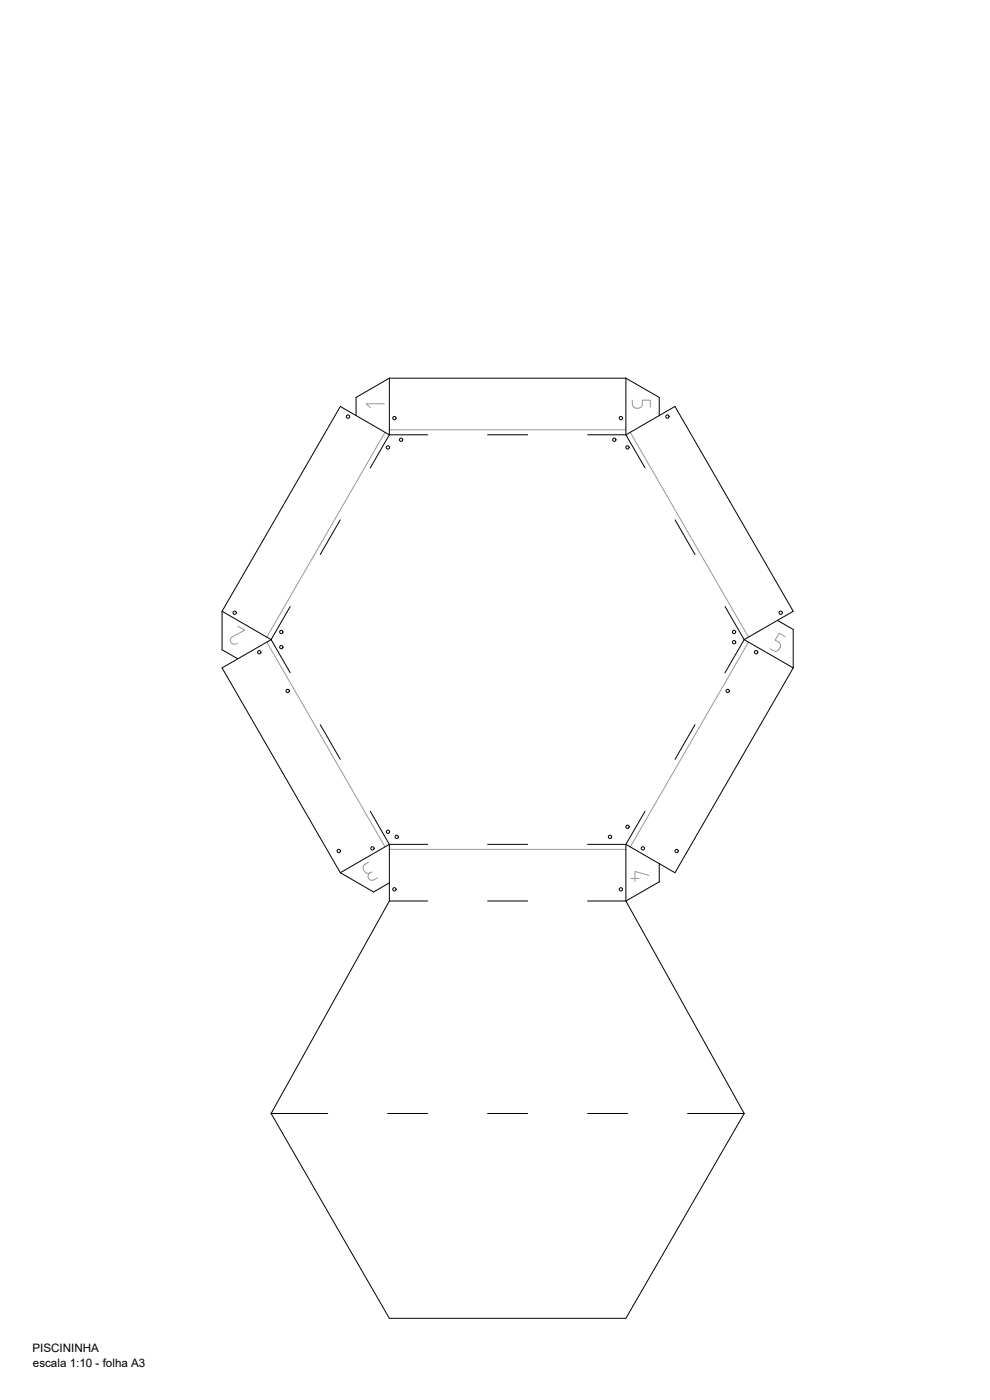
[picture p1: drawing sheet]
<svg xmlns="http://www.w3.org/2000/svg" width="297mm" height="420mm" viewBox="0 0 297 420" stroke-linecap="round" stroke-linejoin="round" font-family="sans-serif">
<!-- layer: 4. DOBRAS -->
<g fill="none" stroke="#000" stroke-width=".3">
<path d="M116.8 113.5v17M187.8 113.5v17M116.8 130.5l-5.7 9.9M116.8 130.5h11.5M146.3 130.5h12M176.3 130.5h11.5M187.8 130.5l5.7 9.9M102.1 156l-6 10.4M202.5 156l6 10.4M66.6 183.5l14.7 8.5M81.3 192l5.8 9.9M87.1 182l-5.8 10"/>
<path d="M217.5 182l5.8 10M223.3 192l-5.8 9.9M223.3 192l14.7 8.4M96.1 217.5l6 10.4M208.5 217.5l-6 10.4M111.1 243.5l5.7 9.9M116.8 253.4h11.5M116.8 253.4l-14.7 8.5M146.3 253.4h12M176.3 253.4h11.5M187.8 253.4v17h-11.5M193.5 243.5l-5.7 9.9"/>
<path d="M116.8 270.4h11.5M146.3 270.4h12M81.3 334.2h17M116.3 334.2h12M146.3 334.2h12M176.3 334.2h12M206.3 334.2h17"/>
</g>
<!-- layer: 3. CONTORNO -->
<path d="M115.5 129.8l-35.4 61.4M116.8 129h71M189.1 129.8l35.5 61.4M80.1 192.7l35.4 61.5M224.6 192.7l-35.5 61.5M116.8 254.9h71" fill="none" stroke="#989898" stroke-width=".3"/>
<!-- layer: 1. CORTE -->
<path d="M197.8 119.3l-10-5.8h-71l-10 5.8v5.4M116.8 130.5l-14.7-8.5-35.5 61.5v11.5l4.8 2.7M187.8 130.5l14.7-8.5 35.5 61.5-14.7 8.5M81.3 192l-14.7 8.4 35.5 61.5 10 5.8 4.7-2.7M233.3 186.2l4.7 2.7v11.5l-35.5 61.5-14.7-8.5M116.8 253.4v17l-35.5 63.8 35.5 61.4h71l35.5-61.4-35.5-63.8 10-5.8v-5.4" fill="none" stroke="#000" stroke-width=".3"/>
<!-- layer: 5. TEXTO -->
<path d="M69.7 191.1a1.21 1.21 0 0 0-.3 1.8 1.21 1.21 0 0 0 1.8 .1M71.4 187.9l2 1.2-3.7 2M231.1 194.7l1 .6M235.6 191.1l-1.8-1.1-1.2 2.1 1 .6a1.52 1.52 0 0 1 .3 1.9 1.52 1.52 0 0 1-1.8 .7M110.6 258.8l-1.1 .6a1.53 1.53 0 0 0-.3 1.9 1.53 1.53 0 0 0 1.8 .7 1.2 1.2 0 0 0-.4 1.6 1.2 1.2 0 0 0 1.6 .4l1-.5M111.5 261.7l-.5 .3" fill="none" stroke="#989898" stroke-width=".3"/>
<!-- layer: 2. GRAVURA -->
<g fill="none" stroke="#000" stroke-width=".3">
<circle cx="104.4" cy="125" r=".5"/>
<circle cx="116.4" cy="134.3" r=".5"/>
<circle cx="118.3" cy="125.5" r=".5"/>
<circle cx="120.3" cy="132" r=".5"/>
<circle cx="184.3" cy="132" r=".5"/>
<circle cx="186.3" cy="125.5" r=".5"/>
<circle cx="188.3" cy="134.3" r=".5"/>
<circle cx="200.2" cy="125" r=".5"/>
<circle cx="70.4" cy="183.9" r=".5"/>
<circle cx="77.8" cy="195.7" r=".5"/>
<circle cx="84.4" cy="189.7" r=".5"/>
<circle cx="84.4" cy="194.2" r=".5"/>
<circle cx="220.2" cy="192.7" r=".5"/>
<circle cx="220.2" cy="189.7" r=".5"/>
<circle cx="226.9" cy="195.7" r=".5"/>
<circle cx="234.2" cy="183.9" r=".5"/>
<circle cx="86.3" cy="207.4" r=".5"/>
<circle cx="218.3" cy="207.4" r=".5"/>
<circle cx="101.6" cy="255.4" r=".5"/>
<circle cx="111.7" cy="254.6" r=".5"/>
<circle cx="116.4" cy="249.6" r=".5"/>
<circle cx="119" cy="251.2" r=".5"/>
<circle cx="183" cy="251.2" r=".5"/>
<circle cx="188.3" cy="248.1" r=".5"/>
<circle cx="192.9" cy="254.6" r=".5"/>
<circle cx="203" cy="255.4" r=".5"/>
<circle cx="118.3" cy="266.9" r=".5"/>
<circle cx="186.3" cy="266.9" r=".5"/>
</g>
<text font-size="6.2" fill="#989898" x="188" y="265.6">4</text>
<text font-size="5.7" fill="#989898" x="188.4" y="123.8">5</text>
<text font-size="4" fill="#989898" x="108.7" y="123.5">1</text>
<g font-size="3.5">
<text x="9.7" y="405.8">PISCININHA</text>
<text x="9.9" y="410.1">escala 1:10 - folha A3</text>
</g>
</svg>
